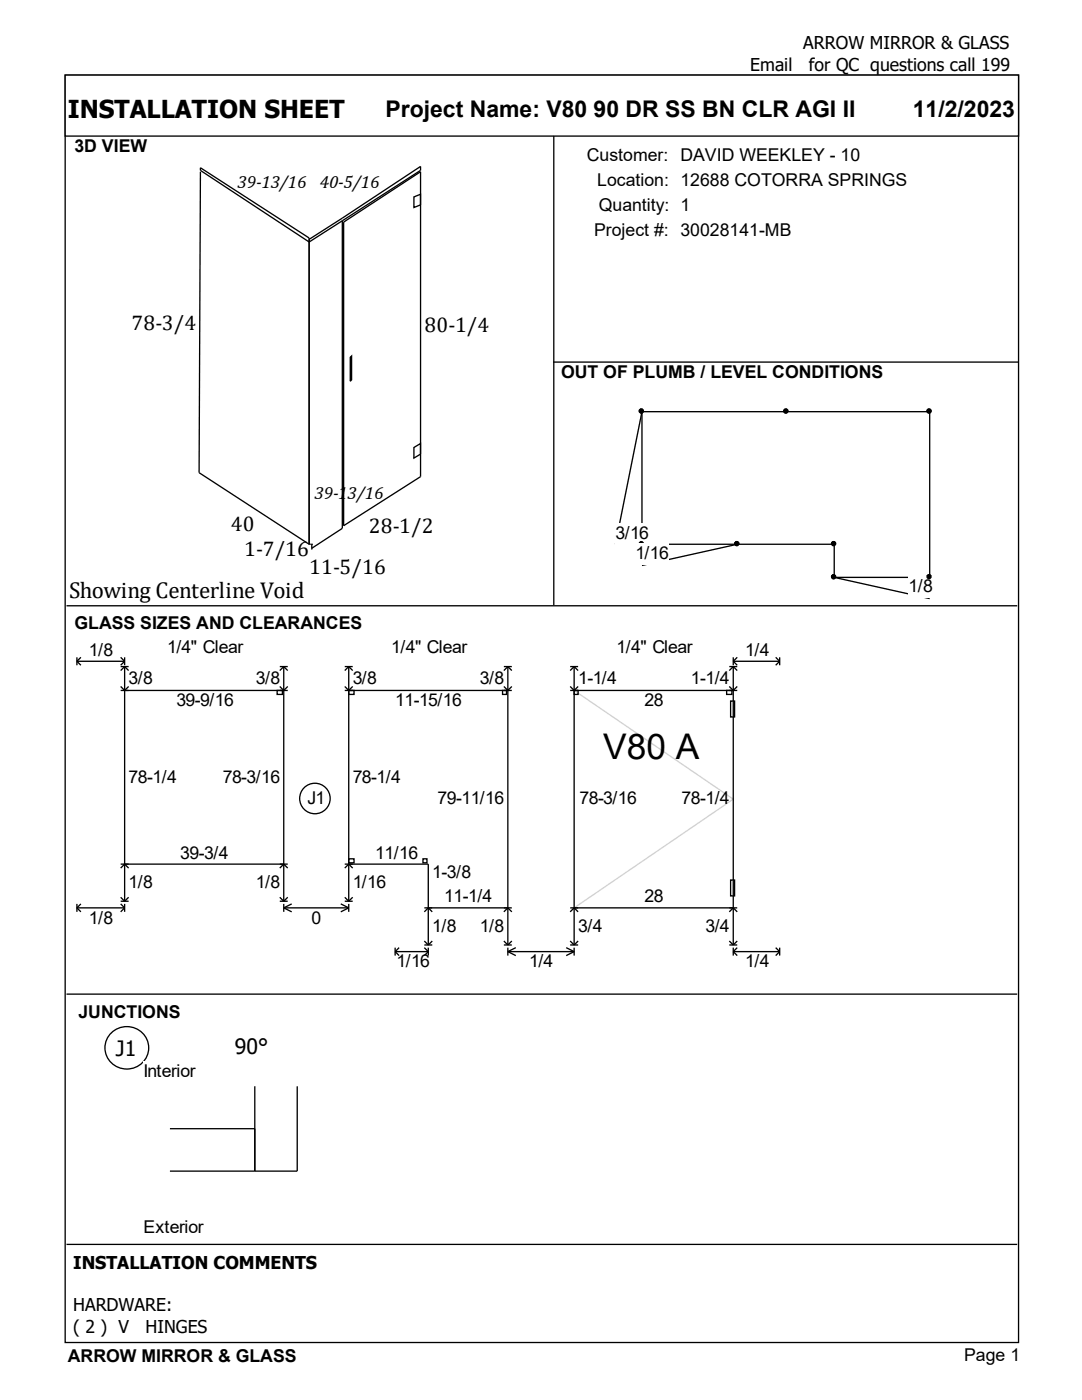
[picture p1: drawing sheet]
<svg xmlns="http://www.w3.org/2000/svg" width="216mm" height="279mm" viewBox="0 0 216 279" stroke-linecap="round" stroke-linejoin="round" font-family="sans-serif">
<g fill="#fff" stroke="#000" stroke-width=".26">
<path d="M13 15h190.2v252.9h-190.2z"/>
<path d="M13 15h190.2v12.2h-190.2z"/>
</g>
<path d="M13.5 30.8h96.7v89.5h-96.7z" fill="#fff"/>
<g fill="none" stroke="#000" stroke-width=".26">
<path d="M40 34.3l-.3 60 22 14.3M82.6 39.3l1.3-.5v2.1l-1.3 .5zM110.5 27.1v93.7M68.3 44.1l-6.6 4.2-21.7-14.3v-.5l21.7 14v61.1M68.3 44.1v61.3l-6.1 4M68.3 44.1l15.6-10.1v-.8l-22.2 14.6M68.6 44.3l15.3-10v60.8l-15.3 9.8zM69.9 71.3l.3-.2v4.7l-.3 .3zM110.4 72.3h92.8M82.6 89.3l1.3-.8v2.1l-1.3 .8zM61.7 108.6h.5M62.2 108.6h.1"/>
<path d="M62.2 108.6v1.1"/>
</g>
<path d="M110.9 77.1h91.9v43.2h-91.9z" fill="#fff"/>
<g fill="#000" stroke="#000" stroke-width=".26">
<circle cx="128" cy="82" r=".4"/>
<circle cx="128" cy="108.5" r=".4"/>
</g>
<path d="M122.8 108.6l5.3-26.4v26.4" fill="none" stroke="#000" stroke-width=".26"/>
<path d="M122.8 104.4h6.6v4.2h-6.6z" fill-rule="evenodd" fill="#fff"/>
<g fill="#000" stroke="#000" stroke-width=".26">
<circle cx="128" cy="108.5" r=".4"/>
<circle cx="147" cy="108.5" r=".4"/>
</g>
<path d="M128.1 108.6h19l-19 4.2" fill="none" stroke="#000" stroke-width=".26"/>
<path d="M126.8 108.4h6.6v4.2h-6.6z" fill-rule="evenodd" fill="#fff"/>
<g fill="#000" stroke="#000" stroke-width=".26">
<circle cx="147" cy="108.5" r=".4"/>
<circle cx="166.3" cy="115.1" r=".4"/>
<circle cx="166.3" cy="108.5" r=".4"/>
<circle cx="185.4" cy="115.1" r=".4"/>
</g>
<path d="M147.1 108.6h19.4v6.6M166.5 115.2h19M166.5 115.2l19 4.3" fill="none" stroke="#000" stroke-width=".26"/>
<path d="M181.3 115h4.7v4.2h-4.7z" fill-rule="evenodd" fill="#fff"/>
<g fill="#000" stroke="#000" stroke-width=".26">
<circle cx="128" cy="82" r=".4"/>
<circle cx="156.8" cy="82" r=".4"/>
<circle cx="185.4" cy="82" r=".4"/>
<circle cx="185.4" cy="115.1" r=".4"/>
</g>
<path d="M128.1 82.2h57.4v33M13.3 120.9h189.7" fill="none" stroke="#000" stroke-width=".26"/>
<path d="M14.3 126.9h187.4v68.9h-187.4z" fill="#fff"/>
<g fill="none" stroke="#000" stroke-width=".26">
<path d="M15.3 132h9.6M15.3 132l.8 .8M15.3 131.2v1.6M16.1 131.2l-.8 .8M24.1 133h1.6M24.1 131.2l.8 .8M24.1 137.8h33.3M24.1 137l.8 .8 .8-.8M24.9 131.2v1.6M24.9 133v46.9M24.9 133l.8 .8M24.9 132l-.8 .8"/>
<path d="M24.9 133l-.8 .8M55.3 137.8h1.1v.8h-1.1zM55.8 133h1.6M55.8 137l.8 .8 .8-.8M56.6 133l.8 .8M56.6 133l-.8 .8M56.6 133v46.9M68.8 133h1.6M68.8 137.8h33.3M68.8 137l.8 .8 .8-.8M69.6 133l.8 .8M69.6 137.8h1v.8h-1z"/>
<path d="M69.6 133l-.8 .8M69.6 133v46.9M100.3 137.8h.8v.8h-.8zM100.5 137l.8 .8 .8-.8M100.5 133h1.6M101.3 133l-.8 .8M101.3 133v55.6M101.3 133l.8 .8M113.8 137.8h33.3M113.8 137l.8 .8 .8-.8M113.8 133h1.6M114.6 133l-.8 .8"/>
<path d="M114.6 133v55.6M114.6 133l.8 .8M114.6 137.8h.8v.8h-.8zM145 137.8h1v.8h-1zM145.5 137l.8 .8 .8-.8M145.5 133h1.6M145.8 139.9h.8v3.2h-.8zM146.3 133l-.8 .8M146.3 132h9.3M146.3 131.2v1.6M146.3 133v55.6M146.3 132l.8 .8"/>
<path d="M146.3 133l.8 .8M147.1 131.2l-.8 .8M154.8 131.2l.8 .8M155.6 132l-.8 .8M155.6 131.2v1.6M24.1 172.5h33.3M24.1 179.9h1.6M24.1 179.1l.8 .8M24.1 173.2l.8-.7 .8 .7M25.7 179.1l-.8 .8M55.8 179.9h1.6M55.8 179.1l.8 .8"/>
<path d="M55.8 173.2l.8-.7 .8 .7M57.4 179.1l-.8 .8M68.8 172.5h16.7v16.1M68.8 179.9h1.6M68.8 179.1l.8 .8M68.8 173.2l.8-.7 .8 .7M69.6 171.4h1v.8h-1zM70.4 179.1l-.8 .8M84.4 171.4h.8v.8h-.8zM145.8 175.6h.8v3.2h-.8zM13.3 198.4h189.7M15.3 181.2h9.6"/>
<path d="M15.3 181.2l.8 .8M15.3 180.4v1.6M16.1 180.4l-.8 .8M24.1 180.4l.8 .8M24.9 180.4v1.6M24.9 181.2l-.8 .8M56.6 181.2l1.6 .8M56.6 181.2h13M56.6 180.4v1.6M58.2 180.4l-1.6 .8M68 180.4l1.6 .8M69.6 181.2l-1.6 .8"/>
<path d="M69.6 180.4v1.6M78.8 189.9h6.7M78.8 189.1v1.6M78.8 189.9l.8 .8M79.6 189.1l-.8 .8M84.7 181.2h17.4M84.7 189.1l.8 .8M84.7 188.6h1.6M84.7 187.8l.8 .8M84.7 182l.8-.8 .8 .8M85.5 189.1v1.6M85.5 189.9l-.8 .8"/>
<path d="M86.3 187.8l-.8 .8M100.5 188.6h1.6M100.5 187.8l.8 .8M100.5 182l.8-.8 .8 .8M101.3 189.9h13.3M101.3 189.1v1.6M101.3 189.9l1.6 .8M102.1 187.8l-.8 .8M102.9 189.1l-1.6 .8M113 189.1l1.6 .8M113.8 188.6h1.6M113.8 187.8l.8 .8"/>
<path d="M113.8 182l.8-.8 .8 .8M113.8 181.2h33.3M114.6 189.9l-1.6 .8M114.6 189.1v1.6M115.4 187.8l-.8 .8M145.5 188.6h1.6M145.5 187.8l.8 .8M145.5 182l.8-.8 .8 .8M146.3 189.9h9.3M146.3 189.1v1.6M146.3 189.9l.8 .8M147.1 187.8l-.8 .8"/>
<path d="M147.1 189.1l-.8 .8M154.8 189.1l.8 .8M155.6 189.9l-.8 .8M155.6 189.1v1.6"/>
<circle cx="62.8" cy="159.4" r="3"/>
</g>
<path d="M114.6 137.8l31.7 21.7-31.7 21.7" fill="none" stroke="#d3d3d3" stroke-width=".26"/>
<path d="M22 206.4a4.3 4.3 0 0 1 6.8 .2 4.3 4.3 0 0 1-2 6.5 4.3 4.3 0 0 1-5-1.5 4.3 4.3 0 0 1 .2-5.2z" fill="#fff" stroke="#000" stroke-width=".26"/>
<path d="M28.6 211.8h43.7v35.5h-43.7z" fill="#fff"/>
<path d="M50.8 216.8v16.9M59.3 216.8v16.9h-25.4M33.9 225.3h16.9M13.3 248.3h189.7" fill="none" stroke="#000" stroke-width=".26"/>
<text font-size="7.1" x="120.4" y="151.5">V80 A</text>
<text font-size="4.9" x="13.5" y="23.5">INSTALLATION SHEET</text>
<g font-size="4.6">
<text x="76.9" y="23.3">Project Name: V80 90 DR SS BN CLR AGI II</text>
<text x="182.1" y="23.3">11/2/2023</text>
<text x="13.8" y="119.3">Showing Centerline Void</text>
</g>
<g font-size="4.2">
<text x="26.2" y="65.8">78-3/4</text>
<text x="84.7" y="66.3">80-1/4</text>
<text x="46.1" y="106">40</text>
<text x="73.6" y="106.3">28-1/2</text>
<text x="48.7" y="111.1">1-7/16</text>
<text x="61.7" y="114.5">11-5/16</text>
<text x="23.1" y="210.7">J1</text>
<text x="46.9" y="210.4">90°</text>
</g>
<g font-size="3.5">
<text x="160.3" y="9.9">ARROW MIRROR &amp; GLASS</text>
<text x="149.7" y="14.1">Email</text>
<text x="161.4" y="14.1">for QC questions call 199</text>
<text x="14.9" y="30.4">3D VIEW</text>
<text x="117.1" y="32.1">Customer: DAVID WEEKLEY - 10</text>
<text x="47.4" y="37.6">39-13/16</text>
<text x="63.8" y="37.6">40-5/16</text>
<text x="119.2" y="37.1">Location: 12688 COTORRA SPRINGS</text>
<text x="118.5" y="47.1">Project #: 30028141-MB</text>
<text x="119.5" y="42.1">Quantity: 1</text>
<text x="112" y="75.5">OUT OF PLUMB / LEVEL CONDITIONS</text>
<text x="62.7" y="99.5">39-13/16</text>
<text x="122.8" y="107.5">3/16</text>
<text x="126.8" y="111.5">1/16</text>
<text x="181.3" y="118.1">1/8</text>
<text x="14.9" y="125.4">GLASS SIZES AND CLEARANCES</text>
<text x="17.7" y="130.9">1/8</text>
<text x="33.3" y="130.3">1/4&quot; Clear</text>
<text x="78.1" y="130.3">1/4&quot; Clear</text>
<text x="123" y="130.3">1/4&quot; Clear</text>
<text x="148.7" y="130.9">1/4</text>
<text x="25.7" y="136.4">3/8</text>
<text x="51.1" y="136.4">3/8</text>
<text x="70.4" y="136.4">3/8</text>
<text x="95.8" y="136.4">3/8</text>
<text x="115.4" y="136.4">1-1/4</text>
<text x="137.8" y="136.4">1-1/4</text>
<text x="35.2" y="140.9">39-9/16</text>
<text x="78.8" y="140.9">11-15/16</text>
<text x="128.6" y="140.9">28</text>
<text x="25.7" y="156.3">78-1/4</text>
<text x="44.4" y="156.3">78-3/16</text>
<text x="61.4" y="160.5">J1</text>
<text x="70.4" y="156.3">78-1/4</text>
<text x="87.3" y="160.5">79-11/16</text>
<text x="115.6" y="160.5">78-3/16</text>
<text x="136" y="160.5">78-1/4</text>
<text x="36" y="171.4">39-3/4</text>
<text x="74.9" y="171.4">11/16</text>
<text x="25.7" y="177.2">1/8</text>
<text x="51.1" y="177.2">1/8</text>
<text x="70.4" y="177.2">1/16</text>
<text x="86.3" y="175.3">1-3/8</text>
<text x="17.7" y="184.3">1/8</text>
<text x="62.2" y="184.3">0</text>
<text x="86.3" y="185.9">1/8</text>
<text x="88.6" y="180.1">11-1/4</text>
<text x="95.8" y="185.9">1/8</text>
<text x="115.4" y="185.9">3/4</text>
<text x="128.6" y="180.1">28</text>
<text x="140.8" y="185.9">3/4</text>
<text x="79.1" y="193">1/16</text>
<text x="105.6" y="193">1/4</text>
<text x="148.7" y="193">1/4</text>
<text x="15.6" y="203.1">JUNCTIONS</text>
<text x="28.6" y="214.9">Interior</text>
<text x="28.6" y="246.1">Exterior</text>
<text x="14.6" y="253.2">INSTALLATION COMMENTS</text>
<text x="14.6" y="261.7">HARDWARE:</text>
<text x="14.6" y="266">( 2 ) V</text>
<text x="29.1" y="266">HINGES</text>
<text x="13.5" y="271.8">ARROW MIRROR &amp; GLASS</text>
<text x="192.4" y="271.7">Page 1</text>
</g>
</svg>
